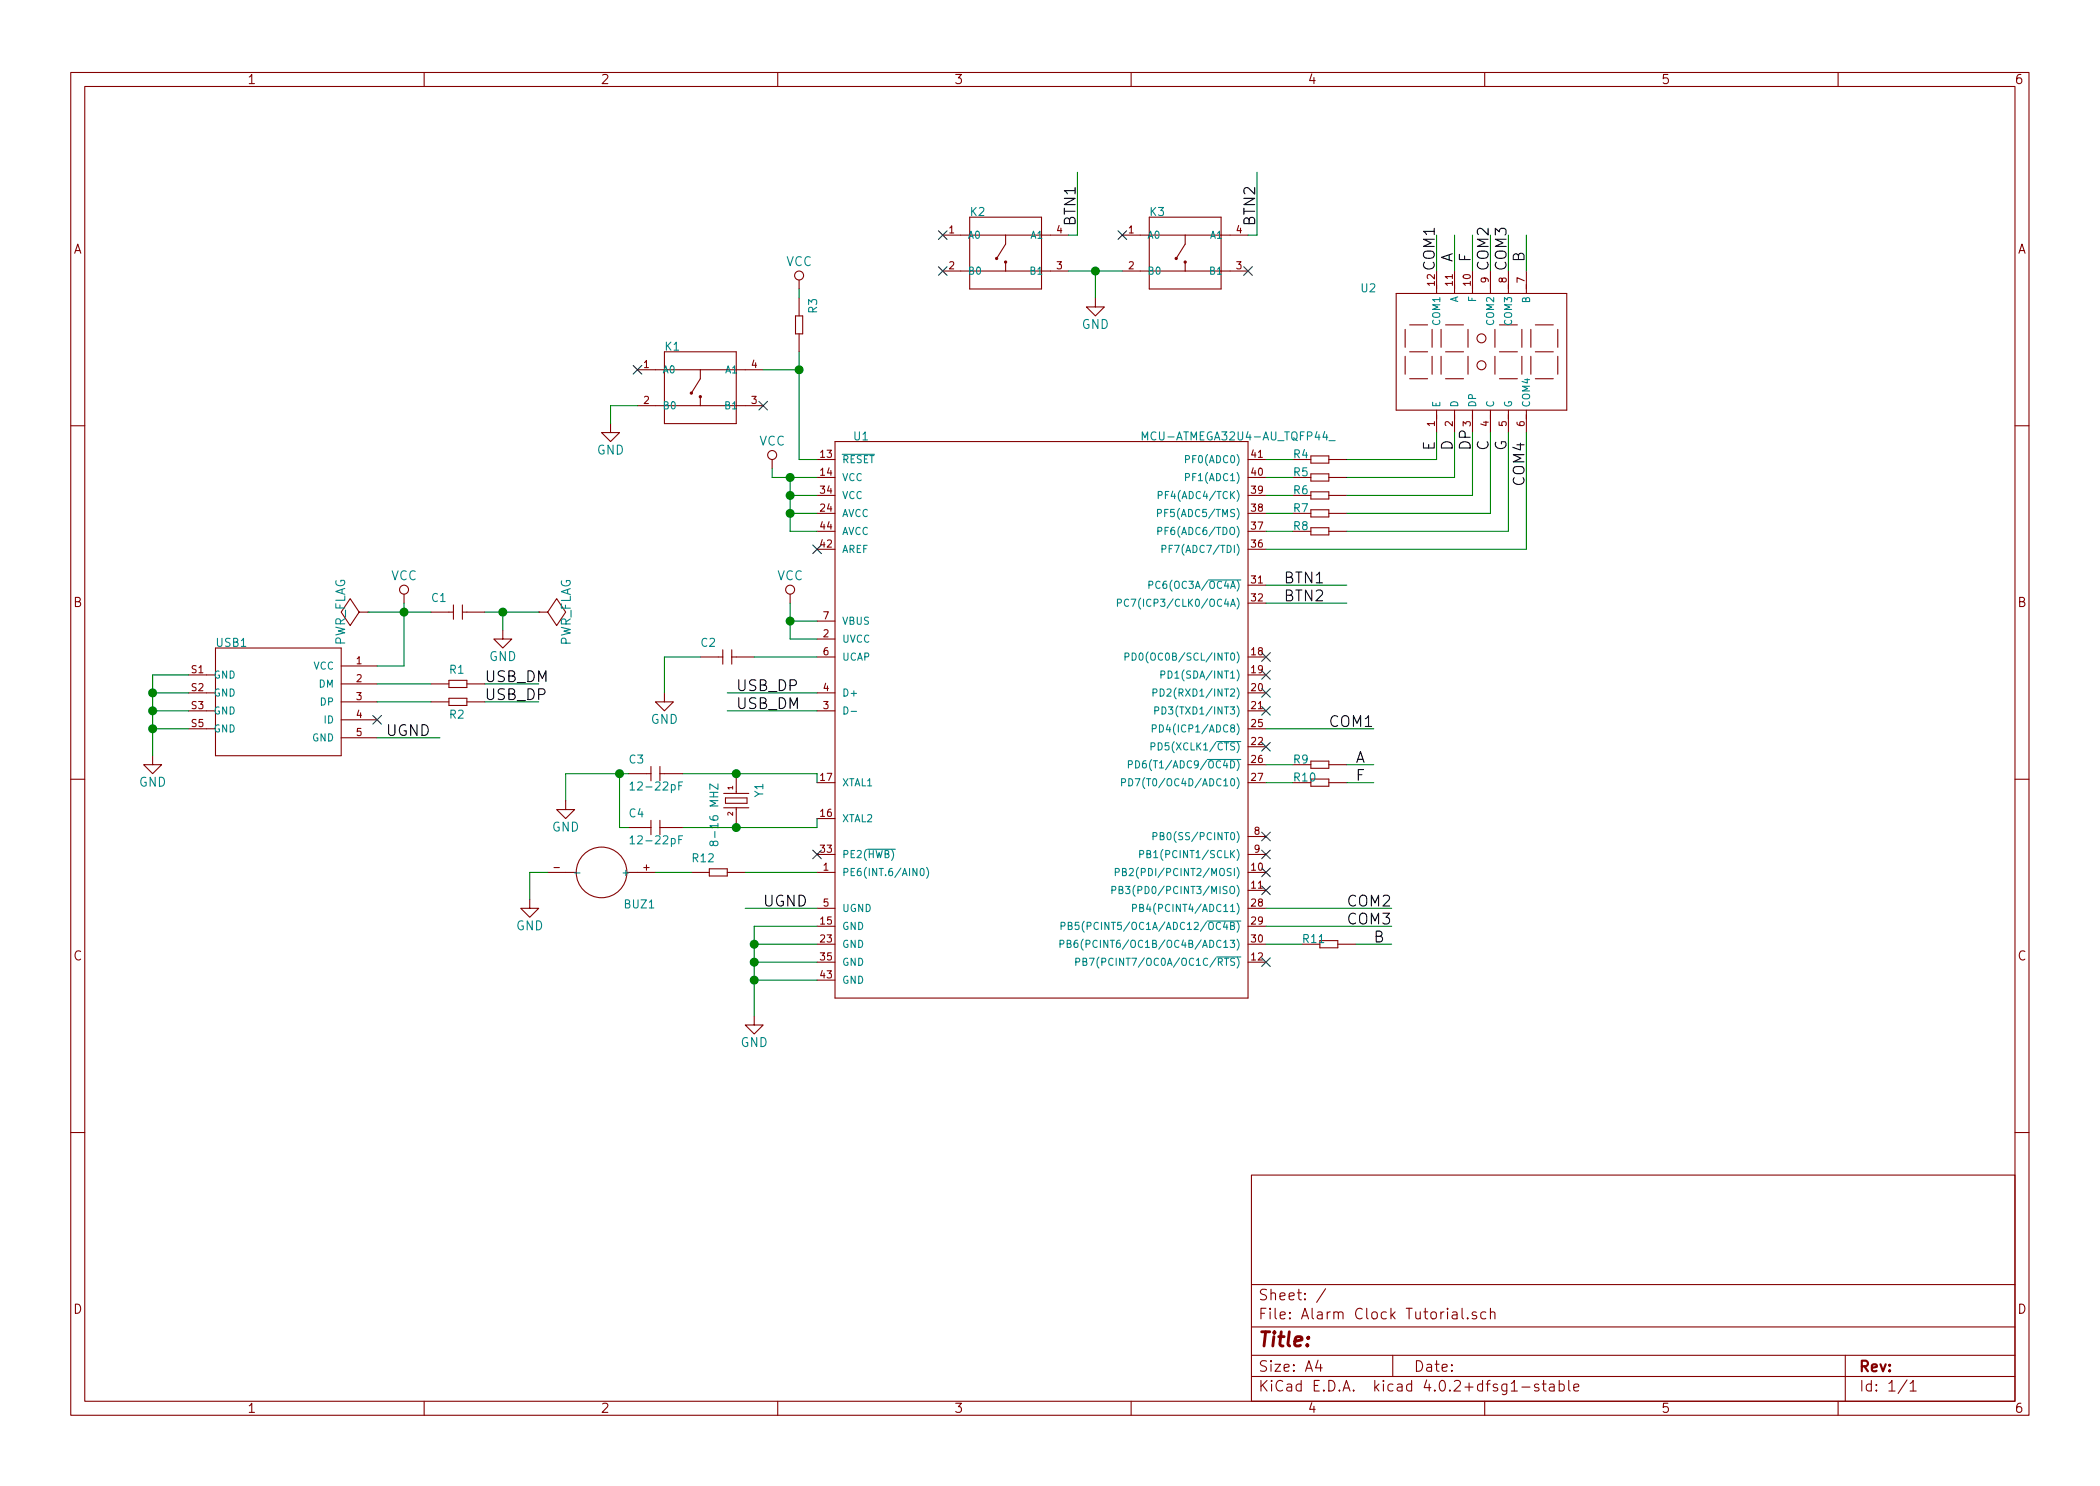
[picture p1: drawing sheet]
EESchema Schematic File Version 2
LIBS:power
LIBS:device
LIBS:transistors
LIBS:conn
LIBS:linear
LIBS:regul
LIBS:74xx
LIBS:cmos4000
LIBS:adc-dac
LIBS:memory
LIBS:xilinx
LIBS:microcontrollers
LIBS:dsp
LIBS:microchip
LIBS:analog_switches
LIBS:motorola
LIBS:texas
LIBS:intel
LIBS:audio
LIBS:interface
LIBS:digital-audio
LIBS:philips
LIBS:display
LIBS:cypress
LIBS:siliconi
LIBS:opto
LIBS:atmel
LIBS:contrib
LIBS:valves
LIBS:SeeedOPL-Capacitor-2016
LIBS:SeeedOPL-Connector-2016
LIBS:SeeedOPL-Display-2016
LIBS:SeeedOPL-IC-2016
LIBS:SeeedOPL-LED-2016
LIBS:SeeedOPL-Resistor-2016
LIBS:SeeedOPL-Switch-2016
LIBS:SeeedOPL-Crystal Oscillator-2016
LIBS:Alarm Clock Tutorial-cache
EELAYER 25 0
EELAYER END
$Descr A4 11693 8268
encoding utf-8
Sheet 1 1
Title ""
Date ""
Rev ""
Comp ""
Comment1 ""
Comment2 ""
Comment3 ""
Comment4 ""
$EndDescr
$Comp
L MCU-ATMEGA32U4-AU_TQFP44_ U1
U 1 1
P 5850 3950
F 0 "U1" H 4750 5450 45  0000 L BNN
F 1 "MCU-ATMEGA32U4-AU_TQFP44_" H 6350 5450 45  0000 L BNN
F 2 "SeeedOPL-IC-2016:TQFP44-0.8-9.6X9.6MM" H 5850 3950 60  0001 C CNN
F 3 "" H 5850 3950 60  0001 C CNN
F 4 "ATMEGA32U4" H 5880 4100 20  0001 C CNN "MPN"
F 5 "310010010" H 5880 4100 20  0001 C CNN "SKU"
	1    5850 3950
	1    0    0    -1  
$EndComp
$Comp
L MICRO-USB-SMD-B-_10118193-0001LF_ USB1
U 1 1
P 1550 3900
F 0 "USB1" H 1200 4200 45  0000 L BNN
F 1 "MICRO-USB-SMD-B-_10118193-0001LF_" H 1600 4200 45  0001 L BNN
F 2 "SeeedOPL-Connector-2016:MICRO-USB5+6P-SMD-0.65-B" H 1550 3900 60  0001 C CNN
F 3 "" H 1550 3900 60  0001 C CNN
F 4 "10118193-0001LF" H 1580 4050 20  0001 C CNN "MPN"
F 5 "320010003" H 1580 4050 20  0001 C CNN "SKU"
	1    1550 3900
	1    0    0    -1  
$EndComp
$Comp
L SMD-RES-22R-5%-1_8W_0805_ R1
U 1 1
P 2550 3800
F 0 "R1" H 2500 3850 45  0000 L BNN
F 1 "SMD-RES-22R-5%-1_8W_0805_" H 2400 3700 45  0001 L BNN
F 2 "SeeedOPL-Resistor-2016:R0805" H 2550 3800 40  0001 C CNN
F 3 "" H 2550 3800 40  0001 C CNN
F 4 "RC0805JR-0722RL" H 2580 3950 20  0001 C CNN "MPN"
F 5 "301010329" H 2580 3950 20  0001 C CNN "SKU"
	1    2550 3800
	1    0    0    -1  
$EndComp
$Comp
L SMD-RES-22R-5%-1_8W_0805_ R2
U 1 1
P 2550 3900
F 0 "R2" H 2500 3800 45  0000 L BNN
F 1 "SMD-RES-22R-5%-1_8W_0805_" H 2400 3800 45  0001 L BNN
F 2 "SeeedOPL-Resistor-2016:R0805" H 2550 3900 40  0001 C CNN
F 3 "" H 2550 3900 40  0001 C CNN
F 4 "RC0805JR-0722RL" H 2580 4050 20  0001 C CNN "MPN"
F 5 "301010329" H 2580 4050 20  0001 C CNN "SKU"
	1    2550 3900
	1    0    0    -1  
$EndComp
Text Label 2700 3800 0    60   ~ 0
USB_DM
Text Label 2700 3900 0    60   ~ 0
USB_DP
Text Label 4100 3850 0    60   ~ 0
USB_DP
Text Label 4100 3950 0    60   ~ 0
USB_DM
$Comp
L LED-4-BETY-7-SEG_2X7P-30X14MM_ U2
U 1 1
P 8250 1950
F 0 "U2" H 7575 2275 45  0000 L BNN
F 1 "LED-4-BETY-7-SEG_2X7P-30X14MM_" H 8550 1525 45  0001 L BNN
F 2 "SeeedOPL-Display-2016:LCD12-2.54-30.0X14.0X7.3MM" H 8250 1950 60  0001 C CNN
F 3 "" H 8250 1950 60  0001 C CNN
F 4 "LDQ-N3606RI" H 8280 2100 20  0001 C CNN "MPN"
	1    8250 1950
	1    0    0    -1  
$EndComp
$Comp
L SMD-RES-220R-5%-1_8W_0805_ R4
U 1 1
P 7350 2550
F 0 "R4" H 7200 2550 45  0000 L BNN
F 1 "SMD-RES-220R-5%-1_8W_0805_" H 7200 2450 45  0001 L BNN
F 2 "SeeedOPL-Resistor-2016:R0805" H 7350 2550 40  0001 C CNN
F 3 "" H 7350 2550 40  0001 C CNN
F 4 "RC0805JR-07220RL" H 7380 2700 20  0001 C CNN "MPN"
F 5 "301010315" H 7380 2700 20  0001 C CNN "SKU"
	1    7350 2550
	1    0    0    -1  
$EndComp
$Comp
L SMD-RES-220R-5%-1_8W_0805_ R5
U 1 1
P 7350 2650
F 0 "R5" H 7200 2650 45  0000 L BNN
F 1 "SMD-RES-220R-5%-1_8W_0805_" H 7200 2550 45  0001 L BNN
F 2 "SeeedOPL-Resistor-2016:R0805" H 7350 2650 40  0001 C CNN
F 3 "" H 7350 2650 40  0001 C CNN
F 4 "RC0805JR-07220RL" H 7380 2800 20  0001 C CNN "MPN"
F 5 "301010315" H 7380 2800 20  0001 C CNN "SKU"
	1    7350 2650
	1    0    0    -1  
$EndComp
$Comp
L SMD-RES-220R-5%-1_8W_0805_ R6
U 1 1
P 7350 2750
F 0 "R6" H 7200 2750 45  0000 L BNN
F 1 "SMD-RES-220R-5%-1_8W_0805_" H 7200 2650 45  0001 L BNN
F 2 "SeeedOPL-Resistor-2016:R0805" H 7350 2750 40  0001 C CNN
F 3 "" H 7350 2750 40  0001 C CNN
F 4 "RC0805JR-07220RL" H 7380 2900 20  0001 C CNN "MPN"
F 5 "301010315" H 7380 2900 20  0001 C CNN "SKU"
	1    7350 2750
	1    0    0    -1  
$EndComp
$Comp
L SMD-RES-220R-5%-1_8W_0805_ R7
U 1 1
P 7350 2850
F 0 "R7" H 7200 2850 45  0000 L BNN
F 1 "SMD-RES-220R-5%-1_8W_0805_" H 7200 2750 45  0001 L BNN
F 2 "SeeedOPL-Resistor-2016:R0805" H 7350 2850 40  0001 C CNN
F 3 "" H 7350 2850 40  0001 C CNN
F 4 "RC0805JR-07220RL" H 7380 3000 20  0001 C CNN "MPN"
F 5 "301010315" H 7380 3000 20  0001 C CNN "SKU"
	1    7350 2850
	1    0    0    -1  
$EndComp
$Comp
L SMD-RES-220R-5%-1_8W_0805_ R8
U 1 1
P 7350 2950
F 0 "R8" H 7200 2950 45  0000 L BNN
F 1 "SMD-RES-220R-5%-1_8W_0805_" H 7200 2850 45  0001 L BNN
F 2 "SeeedOPL-Resistor-2016:R0805" H 7350 2950 40  0001 C CNN
F 3 "" H 7350 2950 40  0001 C CNN
F 4 "RC0805JR-07220RL" H 7380 3100 20  0001 C CNN "MPN"
F 5 "301010315" H 7380 3100 20  0001 C CNN "SKU"
	1    7350 2950
	1    0    0    -1  
$EndComp
Text Label 8500 1450 1    60   ~ 0
B
Text Label 8400 1500 1    60   ~ 0
COM3
Text Label 8300 1500 1    60   ~ 0
COM2
Text Label 8200 1450 1    60   ~ 0
F
Text Label 8100 1450 1    60   ~ 0
A
Text Label 8000 1500 1    60   ~ 0
COM1
Text Label 8500 2700 1    60   ~ 0
COM4
Text Label 8400 2500 1    60   ~ 0
G
Text Label 8300 2500 1    60   ~ 0
C
Text Label 8200 2500 1    60   ~ 0
DP
Text Label 8100 2500 1    60   ~ 0
D
Text Label 8000 2500 1    60   ~ 0
E
$Comp
L SMD-RES-220R-5%-1_8W_0805_ R11
U 1 1
P 7400 5250
F 0 "R11" H 7250 5250 45  0000 L BNN
F 1 "SMD-RES-220R-5%-1_8W_0805_" H 7250 5150 45  0001 L BNN
F 2 "SeeedOPL-Resistor-2016:R0805" H 7400 5250 40  0001 C CNN
F 3 "" H 7400 5250 40  0001 C CNN
F 4 "RC0805JR-07220RL" H 7430 5400 20  0001 C CNN "MPN"
F 5 "301010315" H 7430 5400 20  0001 C CNN "SKU"
	1    7400 5250
	1    0    0    -1  
$EndComp
Text Label 7650 5250 0    60   ~ 0
B
Text Label 7500 5150 0    60   ~ 0
COM3
Text Label 7500 5050 0    60   ~ 0
COM2
$Comp
L SMD-RES-220R-5%-1_8W_0805_ R10
U 1 1
P 7350 4350
F 0 "R10" H 7200 4350 45  0000 L BNN
F 1 "SMD-RES-220R-5%-1_8W_0805_" H 7200 4250 45  0001 L BNN
F 2 "SeeedOPL-Resistor-2016:R0805" H 7350 4350 40  0001 C CNN
F 3 "" H 7350 4350 40  0001 C CNN
F 4 "RC0805JR-07220RL" H 7380 4500 20  0001 C CNN "MPN"
F 5 "301010315" H 7380 4500 20  0001 C CNN "SKU"
	1    7350 4350
	1    0    0    -1  
$EndComp
$Comp
L SMD-RES-220R-5%-1_8W_0805_ R9
U 1 1
P 7350 4250
F 0 "R9" H 7200 4250 45  0000 L BNN
F 1 "SMD-RES-220R-5%-1_8W_0805_" H 7200 4150 45  0001 L BNN
F 2 "SeeedOPL-Resistor-2016:R0805" H 7350 4250 40  0001 C CNN
F 3 "" H 7350 4250 40  0001 C CNN
F 4 "RC0805JR-07220RL" H 7380 4400 20  0001 C CNN "MPN"
F 5 "301010315" H 7380 4400 20  0001 C CNN "SKU"
	1    7350 4250
	1    0    0    -1  
$EndComp
Text Label 7400 4050 0    60   ~ 0
COM1
Text Label 7550 4250 0    60   ~ 0
A
Text Label 7550 4350 0    60   ~ 0
F
$Comp
L DIP-SWITCH-TACTILE-SPST-NO_TS-1109_4P-D6.0MM_ K1
U 1 1
P 3900 2150
F 0 "K1" H 3700 2350 45  0000 L BNN
F 1 "DIP-SWITCH-TACTILE-SPST-NO_TS-1109_4P-D6.0MM_" H 3700 1900 45  0001 L BNN
F 2 "SeeedOPL-Switch-2016:SW4-6.0X6.0X5.0MM" H 3900 2150 60  0001 C CNN
F 3 "" H 3900 2150 60  0001 C CNN
F 4 "311020024" H 3930 2300 20  0001 C CNN "SKU"
	1    3900 2150
	1    0    0    -1  
$EndComp
$Comp
L VCC #PWR01
U 1 1
P 4450 1600
F 0 "#PWR01" H 4450 1450 50  0001 C CNN
F 1 "VCC" H 4450 1750 50  0000 C CNN
F 2 "" H 4450 1600 50  0001 C CNN
F 3 "" H 4450 1600 50  0001 C CNN
	1    4450 1600
	1    0    0    -1  
$EndComp
$Comp
L VCC #PWR02
U 1 1
P 2250 3350
F 0 "#PWR02" H 2250 3200 50  0001 C CNN
F 1 "VCC" H 2250 3500 50  0000 C CNN
F 2 "" H 2250 3350 50  0001 C CNN
F 3 "" H 2250 3350 50  0001 C CNN
	1    2250 3350
	1    0    0    -1  
$EndComp
$Comp
L VCC #PWR03
U 1 1
P 4400 3350
F 0 "#PWR03" H 4400 3200 50  0001 C CNN
F 1 "VCC" H 4400 3500 50  0000 C CNN
F 2 "" H 4400 3350 50  0001 C CNN
F 3 "" H 4400 3350 50  0001 C CNN
	1    4400 3350
	1    0    0    -1  
$EndComp
$Comp
L GND #PWR04
U 1 1
P 850 4200
F 0 "#PWR04" H 850 3950 50  0001 C CNN
F 1 "GND" H 850 4050 50  0000 C CNN
F 2 "" H 850 4200 50  0001 C CNN
F 3 "" H 850 4200 50  0001 C CNN
	1    850  4200
	1    0    0    -1  
$EndComp
$Comp
L VCC #PWR05
U 1 1
P 4300 2600
F 0 "#PWR05" H 4300 2450 50  0001 C CNN
F 1 "VCC" H 4300 2750 50  0000 C CNN
F 2 "" H 4300 2600 50  0001 C CNN
F 3 "" H 4300 2600 50  0001 C CNN
	1    4300 2600
	1    0    0    -1  
$EndComp
$Comp
L SMD-RES-10K-1%-1_16W_0402_ R3
U 1 1
P 4450 1800
F 0 "R3" H 4300 1850 45  0000 L BNN
F 1 "SMD-RES-10K-1%-1_16W_0402_" H 4300 1700 45  0001 L BNN
F 2 "SeeedOPL-Resistor-2016:R0402" H 4450 1800 40  0001 C CNN
F 3 "" H 4450 1800 40  0001 C CNN
F 4 "RC0402FR-0710KL" H 4480 1950 20  0001 C CNN "MPN"
F 5 "301010047" H 4480 1950 20  0001 C CNN "SKU"
	1    4450 1800
	0    1    1    0   
$EndComp
$Comp
L GND #PWR06
U 1 1
P 3400 2350
F 0 "#PWR06" H 3400 2100 50  0001 C CNN
F 1 "GND" H 3400 2200 50  0000 C CNN
F 2 "" H 3400 2350 50  0001 C CNN
F 3 "" H 3400 2350 50  0001 C CNN
	1    3400 2350
	1    0    0    -1  
$EndComp
$Comp
L DIP-SWITCH-TACTILE-SPST-NO_TS-1109_4P-D6.0MM_ K2
U 1 1
P 5600 1400
F 0 "K2" H 5400 1600 45  0000 L BNN
F 1 "DIP-SWITCH-TACTILE-SPST-NO_TS-1109_4P-D6.0MM_" H 5400 1150 45  0001 L BNN
F 2 "SeeedOPL-Switch-2016:SW4-6.0X6.0X5.0MM" H 5600 1400 60  0001 C CNN
F 3 "" H 5600 1400 60  0001 C CNN
F 4 "311020024" H 5630 1550 20  0001 C CNN "SKU"
	1    5600 1400
	1    0    0    -1  
$EndComp
$Comp
L DIP-SWITCH-TACTILE-SPST-NO_TS-1109_4P-D6.0MM_ K3
U 1 1
P 6600 1400
F 0 "K3" H 6400 1600 45  0000 L BNN
F 1 "DIP-SWITCH-TACTILE-SPST-NO_TS-1109_4P-D6.0MM_" H 6400 1150 45  0001 L BNN
F 2 "SeeedOPL-Switch-2016:SW4-6.0X6.0X5.0MM" H 6600 1400 60  0001 C CNN
F 3 "" H 6600 1400 60  0001 C CNN
F 4 "311020024" H 6630 1550 20  0001 C CNN "SKU"
	1    6600 1400
	1    0    0    -1  
$EndComp
$Comp
L GND #PWR07
U 1 1
P 6100 1650
F 0 "#PWR07" H 6100 1400 50  0001 C CNN
F 1 "GND" H 6100 1500 50  0000 C CNN
F 2 "" H 6100 1650 50  0001 C CNN
F 3 "" H 6100 1650 50  0001 C CNN
	1    6100 1650
	1    0    0    -1  
$EndComp
Text Label 6000 1250 1    60   ~ 0
BTN1
Text Label 7000 1250 1    60   ~ 0
BTN2
Text Label 7150 3250 0    60   ~ 0
BTN1
Text Label 7150 3350 0    60   ~ 0
BTN2
Text Label 2150 4100 0    60   ~ 0
UGND
Text Label 4250 5050 0    60   ~ 0
UGND
$Comp
L GND #PWR08
U 1 1
P 4200 5650
F 0 "#PWR08" H 4200 5400 50  0001 C CNN
F 1 "GND" H 4200 5500 50  0000 C CNN
F 2 "" H 4200 5650 50  0001 C CNN
F 3 "" H 4200 5650 50  0001 C CNN
	1    4200 5650
	1    0    0    -1  
$EndComp
$Comp
L CERAMIC-10UF-25V-10%-X5R_1206_ C1
U 1 1
P 2550 3400
F 0 "C1" H 2400 3450 45  0000 L BNN
F 1 "CERAMIC-10UF-25V-10%-X5R_1206_" H 2400 3300 45  0001 L BNN
F 2 "SeeedOPL-Capacitor-2016:C1206" H 2550 3400 60  0001 C CNN
F 3 "" H 2550 3400 60  0001 C CNN
F 4 "CC1206KKX5R8BB106" H 2580 3550 20  0001 C CNN "MPN"
F 5 "302010181" H 2580 3550 20  0001 C CNN "SKU"
	1    2550 3400
	1    0    0    -1  
$EndComp
$Comp
L GND #PWR09
U 1 1
P 2800 3500
F 0 "#PWR09" H 2800 3250 50  0001 C CNN
F 1 "GND" H 2800 3350 50  0000 C CNN
F 2 "" H 2800 3500 50  0001 C CNN
F 3 "" H 2800 3500 50  0001 C CNN
	1    2800 3500
	1    0    0    -1  
$EndComp
$Comp
L CERAMIC-1UF-25V-10%-X7R_0805_ C2
U 1 1
P 4050 3650
F 0 "C2" H 3900 3700 45  0000 L BNN
F 1 "CERAMIC-1UF-25V-10%-X7R_0805_" H 3900 3550 45  0001 L BNN
F 2 "SeeedOPL-Capacitor-2016:C0805" H 4050 3650 60  0001 C CNN
F 3 "" H 4050 3650 60  0001 C CNN
F 4 "CC0805KKX7R8BB105" H 4080 3800 20  0001 C CNN "MPN"
F 5 "302010179" H 4080 3800 20  0001 C CNN "SKU"
	1    4050 3650
	1    0    0    -1  
$EndComp
$Comp
L GND #PWR010
U 1 1
P 3700 3850
F 0 "#PWR010" H 3700 3600 50  0001 C CNN
F 1 "GND" H 3700 3700 50  0000 C CNN
F 2 "" H 3700 3850 50  0001 C CNN
F 3 "" H 3700 3850 50  0001 C CNN
	1    3700 3850
	1    0    0    -1  
$EndComp
NoConn ~ 4250 2250
NoConn ~ 3550 2050
NoConn ~ 5250 1300
NoConn ~ 5250 1500
NoConn ~ 6250 1300
NoConn ~ 6950 1500
NoConn ~ 4550 3050
NoConn ~ 2100 4000
NoConn ~ 4550 4750
NoConn ~ 7050 5350
NoConn ~ 7050 4950
NoConn ~ 7050 4850
NoConn ~ 7050 4750
NoConn ~ 7050 4650
NoConn ~ 7050 4150
NoConn ~ 7050 3950
NoConn ~ 7050 3850
NoConn ~ 7050 3750
NoConn ~ 7050 3650
$Comp
L PWR_FLAG #FLG011
U 1 1
P 2050 3400
F 0 "#FLG011" H 2050 3475 50  0001 C CNN
F 1 "PWR_FLAG" H 2050 3550 50  0000 C CNN
F 2 "" H 2050 3400 50  0001 C CNN
F 3 "" H 2050 3400 50  0001 C CNN
	1    2050 3400
	0    -1   -1   0   
$EndComp
$Comp
L PWR_FLAG #FLG012
U 1 1
P 3000 3400
F 0 "#FLG012" H 3000 3475 50  0001 C CNN
F 1 "PWR_FLAG" H 3000 3550 50  0000 C CNN
F 2 "" H 3000 3400 50  0001 C CNN
F 3 "" H 3000 3400 50  0001 C CNN
	1    3000 3400
	0    1    1    0   
$EndComp
$Comp
L DIP-BUZZER-3V_KS-12065D03YA_ BUZ1
U 1 1
P 3350 4850
F 0 "BUZ1" H 3050 5000 45  0000 L BNN
F 1 "DIP-BUZZER-3V_KS-12065D03YA_" H 3400 5000 45  0001 L BNN
F 2 "SeeedOPL-Connector-2016:BZ2-7.6-D12.0XH6.5MM" H 3350 4850 60  0001 C CNN
F 3 "" H 3350 4850 60  0001 C CNN
F 4 "KS-12065D03YA" H 3380 5000 20  0001 C CNN "MPN"
F 5 "312010004" H 3380 5000 20  0001 C CNN "SKU"
	1    3350 4850
	-1   0    0    1   
$EndComp
$Comp
L DIP-RES-100R-5%-1_4W_PR-D2.3XL6.5MM_ R12
U 1 1
P 4000 4850
F 0 "R12" H 3850 4900 45  0000 L BNN
F 1 "DIP-RES-100R-5%-1_4W_PR-D2.3XL6.5MM_" H 3850 4750 45  0001 L BNN
F 2 "SeeedOPL-Resistor-2016:PR-D2.3XL6.5MM" H 4000 4850 40  0001 C CNN
F 3 "" H 4000 4850 40  0001 C CNN
F 4 "FHCFR-1_4W-101J" H 4030 5000 20  0001 C CNN "MPN"
F 5 "301020017" H 4030 5000 20  0001 C CNN "SKU"
	1    4000 4850
	1    0    0    -1  
$EndComp
Wire Wire Line
	2100 3800 2400 3800
Wire Wire Line
	2100 3900 2400 3900
Wire Wire Line
	2700 3800 3000 3800
Wire Wire Line
	2700 3900 3000 3900
Wire Wire Line
	4550 3850 4050 3850
Wire Wire Line
	4550 3950 4050 3950
Wire Wire Line
	7050 2550 7200 2550
Wire Wire Line
	7050 2650 7200 2650
Wire Wire Line
	7050 2750 7200 2750
Wire Wire Line
	7050 2850 7200 2850
Wire Wire Line
	7050 2950 7200 2950
Wire Wire Line
	7050 3050 8500 3050
Wire Wire Line
	7500 2550 8000 2550
Wire Wire Line
	8000 2550 8000 2400
Wire Wire Line
	8100 2400 8100 2650
Wire Wire Line
	8100 2650 7500 2650
Wire Wire Line
	7500 2750 8200 2750
Wire Wire Line
	8200 2750 8200 2400
Wire Wire Line
	8300 2400 8300 2850
Wire Wire Line
	8300 2850 7500 2850
Wire Wire Line
	7500 2950 8400 2950
Wire Wire Line
	8400 2950 8400 2400
Wire Wire Line
	8500 3050 8500 2400
Wire Wire Line
	7050 4050 7650 4050
Wire Wire Line
	7050 5050 7750 5050
Wire Wire Line
	7050 5150 7750 5150
Wire Wire Line
	8500 1500 8500 1300
Wire Wire Line
	8400 1500 8400 1300
Wire Wire Line
	8300 1500 8300 1300
Wire Wire Line
	8200 1500 8200 1300
Wire Wire Line
	8100 1500 8100 1300
Wire Wire Line
	8000 1500 8000 1300
Wire Wire Line
	7050 5250 7250 5250
Wire Wire Line
	7550 5250 7750 5250
Wire Wire Line
	7050 4250 7200 4250
Wire Wire Line
	7050 4350 7200 4350
Wire Wire Line
	7500 4250 7650 4250
Wire Wire Line
	7500 4350 7650 4350
Wire Wire Line
	2250 3700 2100 3700
Wire Wire Line
	2250 3350 2250 3700
Wire Wire Line
	4450 2550 4550 2550
Wire Wire Line
	4550 2750 4400 2750
Wire Wire Line
	4400 2850 4550 2850
Wire Wire Line
	4400 2950 4550 2950
Wire Wire Line
	4550 3450 4400 3450
Wire Wire Line
	4400 3350 4400 3550
Wire Wire Line
	4400 3550 4550 3550
Connection ~ 4400 3450
Wire Wire Line
	850  3750 850  4200
Wire Wire Line
	850  4050 1050 4050
Wire Wire Line
	1050 3950 850  3950
Connection ~ 850  4050
Wire Wire Line
	1050 3850 850  3850
Connection ~ 850  3950
Wire Wire Line
	1050 3750 850  3750
Connection ~ 850  3850
Wire Wire Line
	2100 4100 2450 4100
Wire Wire Line
	4300 2650 4550 2650
Wire Wire Line
	4300 2650 4300 2600
Wire Wire Line
	4400 2650 4400 2950
Connection ~ 4400 2650
Connection ~ 4400 2750
Connection ~ 4400 2850
Wire Wire Line
	4450 1650 4450 1600
Wire Wire Line
	3400 2350 3400 2250
Wire Wire Line
	3400 2250 3550 2250
Wire Wire Line
	4450 1950 4450 2550
Wire Wire Line
	4250 2050 4450 2050
Connection ~ 4450 2050
Wire Wire Line
	5950 1500 6250 1500
Wire Wire Line
	6100 1650 6100 1500
Connection ~ 6100 1500
Wire Wire Line
	5950 1300 6000 1300
Wire Wire Line
	6000 1300 6000 950 
Wire Wire Line
	6950 1300 7000 1300
Wire Wire Line
	7000 1300 7000 950 
Wire Wire Line
	7050 3250 7500 3250
Wire Wire Line
	7050 3350 7500 3350
Wire Wire Line
	4550 5050 4150 5050
Wire Wire Line
	4200 5150 4200 5650
Wire Wire Line
	4200 5150 4550 5150
Wire Wire Line
	4550 5250 4200 5250
Connection ~ 4200 5250
Wire Wire Line
	4550 5350 4200 5350
Connection ~ 4200 5350
Wire Wire Line
	4550 5450 4200 5450
Connection ~ 4200 5450
Wire Wire Line
	2800 3400 2800 3500
Wire Wire Line
	4200 3650 4550 3650
Wire Wire Line
	3900 3650 3700 3650
Wire Wire Line
	3700 3650 3700 3850
Wire Wire Line
	2700 3400 3000 3400
Wire Wire Line
	2050 3400 2400 3400
Connection ~ 2250 3400
Connection ~ 2800 3400
Wire Wire Line
	4150 4850 4550 4850
Wire Wire Line
	3850 4850 3650 4850
$Comp
L GND #PWR013
U 1 1
P 2950 5000
F 0 "#PWR013" H 2950 4750 50  0001 C CNN
F 1 "GND" H 2950 4850 50  0000 C CNN
F 2 "" H 2950 5000 50  0001 C CNN
F 3 "" H 2950 5000 50  0001 C CNN
	1    2950 5000
	1    0    0    -1  
$EndComp
Wire Wire Line
	2950 5000 2950 4850
Wire Wire Line
	2950 4850 3050 4850
$Comp
L DIP-CRYSTAL-16MHZ-18PF-30PPM-40R_HC49US_ Y1
U 1 1
P 4100 4450
F 0 "Y1" H 4000 4550 45  0000 L BNN
F 1 "8-16 MHZ" H 4000 4300 45  0000 L BNN
F 2 "SeeedOPL-Crystal Oscillator-2016:HC49US" H 4100 4450 60  0001 C CNN
F 3 "" H 4100 4450 60  0001 C CNN
F 4 "306010014" H 4130 4600 20  0001 C CNN "SKU"
	1    4100 4450
	0    1    1    0   
$EndComp
Wire Wire Line
	3800 4600 4550 4600
Wire Wire Line
	4550 4600 4550 4550
Wire Wire Line
	3800 4300 4550 4300
Wire Wire Line
	4550 4300 4550 4350
$Comp
L DIP-CERAMIC-DISC-100NF-50V-Y5V_D5.0MM_ C3
U 1 1
P 3650 4300
F 0 "C3" H 3500 4350 45  0000 L BNN
F 1 "12-22pF" H 3500 4200 45  0000 L BNN
F 2 "SeeedOPL-Capacitor-2016:CERAMIC-2.54" H 3650 4300 60  0001 C CNN
F 3 "" H 3650 4300 60  0001 C CNN
	1    3650 4300
	1    0    0    -1  
$EndComp
$Comp
L DIP-CERAMIC-DISC-100NF-50V-Y5V_D5.0MM_ C4
U 1 1
P 3650 4600
F 0 "C4" H 3500 4650 45  0000 L BNN
F 1 "12-22pF" H 3500 4500 45  0000 L BNN
F 2 "SeeedOPL-Capacitor-2016:CERAMIC-2.54" H 3650 4600 60  0001 C CNN
F 3 "" H 3650 4600 60  0001 C CNN
	1    3650 4600
	1    0    0    -1  
$EndComp
Connection ~ 4100 4600
Connection ~ 4100 4300
Wire Wire Line
	3500 4600 3450 4600
Wire Wire Line
	3450 4600 3450 4300
Wire Wire Line
	3150 4300 3500 4300
Wire Wire Line
	3150 4300 3150 4450
Connection ~ 3450 4300
$Comp
L GND #PWR014
U 1 1
P 3150 4450
F 0 "#PWR014" H 3150 4200 50  0001 C CNN
F 1 "GND" H 3150 4300 50  0000 C CNN
F 2 "" H 3150 4450 50  0001 C CNN
F 3 "" H 3150 4450 50  0001 C CNN
	1    3150 4450
	1    0    0    -1  
$EndComp
$EndSCHEMATC
